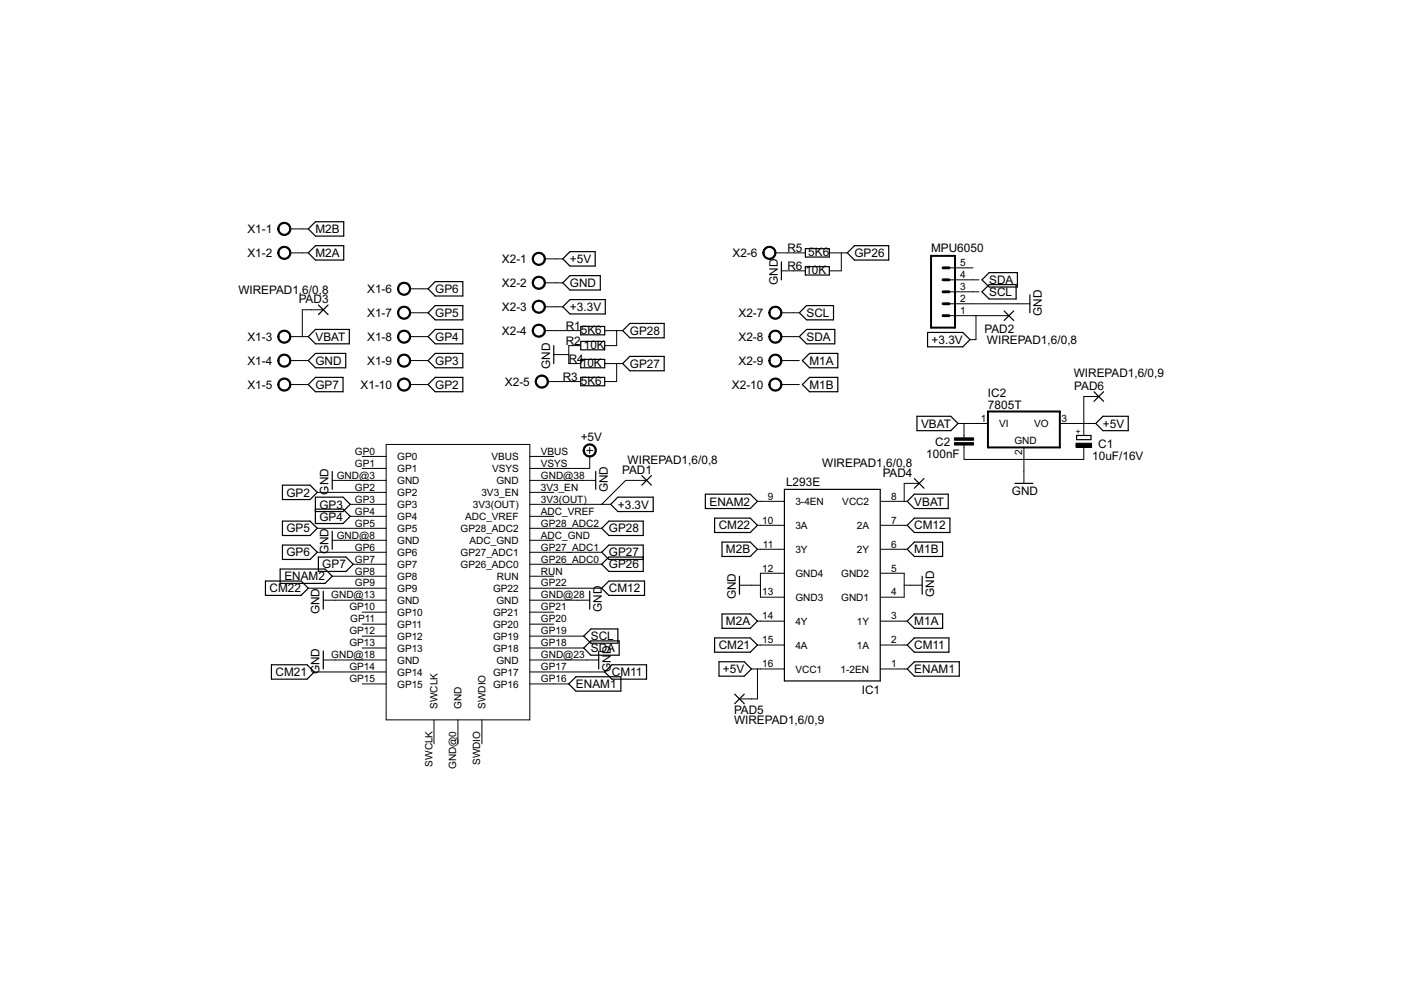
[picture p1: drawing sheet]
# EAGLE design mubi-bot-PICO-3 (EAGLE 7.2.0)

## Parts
C1  10uF/16V  CPOL-EUE2.5-5  [E2,5-5]
C2  100nF  C-EU025-025X050  [C025-025X050]
IC1  L293E  [DIL16]
IC2  7805T  [TO220H]
MPU6050  MA05-1  [MA05-1]
PAD1  WIREPAD1,6/0,8  [1,6/0,8]
PAD2  WIREPAD1,6/0,8  [1,6/0,8]
PAD3  WIREPAD1,6/0,8  [1,6/0,8]
PAD4  WIREPAD1,6/0,8  [1,6/0,8]
PAD5  WIREPAD1,6/0,9  [1,6/0,9]
PAD6  WIREPAD1,6/0,9  [1,6/0,9]
R1  5K6  R-EU_0204/5  [0204/5]
R2  10K  R-EU_0204/5  [0204/5]
R3  5K6  R-EU_0204/5  [0204/5]
R4  10K  R-EU_0204/5  [0204/5]
R5  5K6  R-EU_0204/5  [0204/5]
R6  10K  R-EU_0204/5  [0204/5]
U$2  RASPBERRY_PI_PICO  [RASPBERRY_PI_PICO_FOOTPRINT]
X1  AK500/10-H  [AK500/10-H]
X2  AK500/10-H  [AK500/10-H]

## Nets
+3.3V: MPU6050.1 PAD1.1(P) PAD2.1(P) U$2.3V3(OUT) X2.3
+5V: C1.+ IC1.16(VCC1) IC2.3(VO) PAD5.1(P) PAD6.1(P) U$2.VSYS X2.1
CM11: IC1.2(1A) U$2.GP17
CM12: IC1.7(2A) U$2.GP22
CM21: IC1.15(4A) U$2.GP14
CM22: IC1.10(3A) U$2.GP9
ENAM1: IC1.1(1-2EN) U$2.GP16
ENAM2: IC1.9(3-4EN) U$2.GP8
GND: C1.- C2.2 IC1.4(GND1) IC1.5(GND2) IC1.12(GND4) IC1.13(GND3) IC2.2(GND) MPU6050.2 R2.1 R4.1 R6.1 U$2.GND@3(GND) U$2.GND@8(GND) U$2.GND@13(GND) U$2.GND@18(GND) U$2.GND@23(GND) U$2.GND@28(GND) U$2.GND@38(GND) X1.4 X2.2
GP2: U$2.GP2 X1.10
GP3: U$2.GP3 X1.9
GP4: U$2.GP4 X1.8
GP5: U$2.GP5 X1.7
GP6: U$2.GP6 X1.6
GP7: U$2.GP7 X1.5
GP26: R5.2 R6.2 U$2.GP26_ADC0
GP27: R3.2 R4.2 U$2.GP27_ADC1
GP28: R1.2 R2.2 U$2.GP28_ADC2
M1A: IC1.3(1Y) X2.9
M1B: IC1.6(2Y) X2.10
M2A: IC1.14(4Y) X1.2
M2B: IC1.11(3Y) X1.1
N$1: R1.1 X2.4
N$2: R3.1 X2.5
N$3: R5.1 X2.6
SCL: MPU6050.3 U$2.GP19 X2.7
SDA: MPU6050.4 U$2.GP18 X2.8
VBAT: C2.1 IC1.8(VCC2) IC2.1(VI) PAD3.1(P) PAD4.1(P) X1.3
Unconnected: MPU6050.5 U$2.3V3_EN U$2.ADC_GND U$2.ADC_VREF U$2.GND@0(GND) U$2.GP0 U$2.GP1 U$2.GP10 U$2.GP11 U$2.GP12 U$2.GP13 U$2.GP15 U$2.GP20 U$2.GP21 U$2.RUN U$2.SWCLK U$2.SWDIO U$2.VBUS
